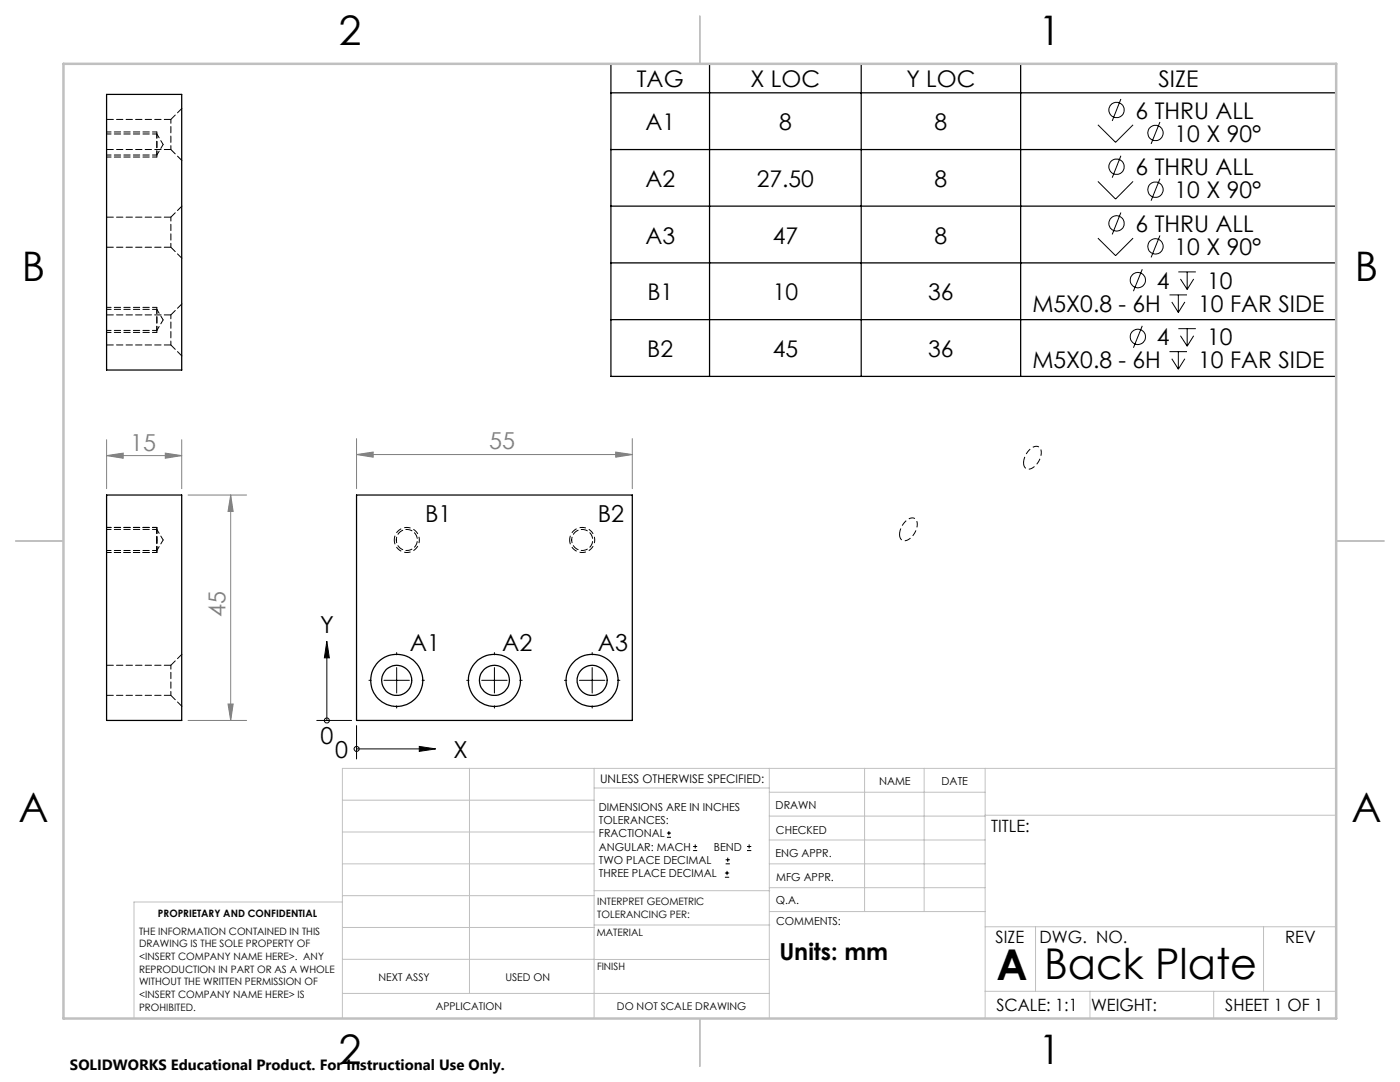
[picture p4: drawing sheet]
<svg xmlns="http://www.w3.org/2000/svg" width="279mm" height="216mm" viewBox="0 0 279 216" stroke-linecap="round" stroke-linejoin="round" font-family="sans-serif">
<g fill="none" stroke="#000" stroke-width=".2">
<path d="M223.7 19.8l-1.7 4.3M219.1 24.9l3.5 3.5 3.5-3.5M219.1 36.2l3.5 3.5 3.5-3.5M223.7 31.1l-1.7 4.4M231.5 24.3l-1.8 4.4M231.5 35.7l-1.8 4.3M219.1 47.5l3.5 3.5 3.5-3.5M223.7 42.4l-1.7 4.4M228 53.7l-1.8 4.4M231.5 47l-1.8 4.4M233.4 58.8h3.5M235.2 54.3h3.5"/>
<path d="M235.2 58.8v3.5M235.6 55.7l1.3 2M236.9 54.3v3.4M238.2 55.7l-1.3 2M228 65l-1.8 4.4M233.4 70.2h3.5M233.9 60.3l1.3 2M233.9 71.6l1.3 2.1M235.2 70.2v3.5M235.2 65.6h3.5M235.6 67l1.3 2.1M236.5 60.3l-1.3 2"/>
<path d="M236.5 71.6l-1.3 2.1M236.9 65.6v3.5M238.2 67l-1.3 2.1M65.2 131.3v12.5M65.2 128l.5 3.3h-1zM73.6 135.7h.5M76.6 135.7h5.1M79.2 130.2v.5M79.2 133.2v5.1M84.2 135.7h.5M93.1 135.7h.5M96.1 135.7h5.1"/>
<path d="M98.7 130.2v.5M98.7 133.2v5.1M103.8 135.7h.4M112.6 135.7h.5M115.6 135.7h5.1M118.2 130.2v.5M118.2 133.2v5.1M123.3 135.7h.4M63.2 143.8h7M71.2 144.8v6.6M71.2 149.4h12.5M79.2 140.8v.5"/>
<path d="M83.7 148.9l3.3 .5-3.3 .5zM98.7 140.8v.5M118.2 140.8v.5M133.1 167.1h.8M133.1 166.2h.8M133.5 165.8v.9M138.3 169.7h.8M138.3 168.9h.8M138.7 168.5v.8M144.7 175h.8M144.7 174.2h.8M144.8 172.4h.9"/>
<path d="M144.8 171.6h.9M145.1 173.8v.8M145.2 171.1v.9M149.1 169.7h.8M149.1 168.9h.8M149.5 168.5v.8"/>
<circle cx="222.8" cy="33.3" r="1.54"/>
<circle cx="222.8" cy="22" r="1.53"/>
<circle cx="230.6" cy="37.9" r="1.54"/>
<circle cx="230.6" cy="26.5" r="1.53"/>
<circle cx="222.8" cy="44.6" r="1.53"/>
<circle cx="227.1" cy="55.9" r="1.53"/>
<circle cx="230.6" cy="49.2" r="1.53"/>
<circle cx="227.1" cy="67.2" r="1.53"/>
<circle cx="65.2" cy="143.8" r=".5"/>
<circle cx="71.2" cy="149.4" r=".5"/>
</g>
<g fill="none" stroke="#808080" stroke-width=".2">
<path d="M21.3 90.9l3.3-.5v1zM21.3 87.7v9.8M21.3 90.9h15M33 90.4l3.3 .5-3.3 .5zM36.3 87.7v9.8M37.5 98.8h11.7M46 98.8l.5 3.3h-1zM46 98.8v45M71.2 90.7l3.3-.5v1zM71.2 87.5v10M71.2 90.7h55M122.9 90.2l3.3 .5-3.3 .5z"/>
<path d="M126.2 87.5v10M37.5 143.8h11.7M45.5 140.5h1l-.5 3.3z"/>
</g>
<path d="M78.7 107.7a2.5 2.5 0 0 0 3.7 2.2 2.5 2.5 0 0 0 .2-4.2 2.5 2.5 0 0 0-3.9 1.8v.2M113.7 107.7a2.5 2.5 0 0 0 3.7 2.2 2.5 2.5 0 0 0 .2-4.2 2.5 2.5 0 0 0-3.9 1.8v.2" fill="none" stroke="#000" stroke-width=".2" stroke-dasharray="1.3 .6" stroke-dashoffset=".4" stroke-linecap="butt"/>
<path d="M204.3 92.4a1.12 1.12 0 0 0 .6 1.2 1.12 1.12 0 0 0 1.4-.4 3.3 3.3 0 0 0 1.3-3.8 1.45 1.45 0 0 0-2.3 .5l-.7 1.1-.3 1.4M179.5 106.6a1.12 1.12 0 0 0 .7 1.3 1.12 1.12 0 0 0 1.3-.4 3.3 3.3 0 0 0 1.3-3.8 1.45 1.45 0 0 0-2.2 .4l-.7 1.1-.4 1.4" fill="none" stroke="#000" stroke-width=".2" stroke-dasharray="1.3 .6" stroke-linecap="butt"/>
<path d="M121.9 12.7h144.8v62.4h-144.8zM121.9 18.5h144.8M141.6 12.7v62.4M171.9 12.7v62.4M203.7 12.7v62.4M121.9 29.8h144.8M121.9 41.1h144.8M121.9 52.5h144.8M121.9 63.8h144.8" fill="none" stroke="#000" stroke-width=".25"/>
<g fill="none" stroke="#c0c0c0" stroke-width=".2">
<path d="M68.3 159.7h50.3M93.7 153.3v44.9M118.6 153.3v49.9M118.6 157.2h34.9M153.5 153.3v49.9M153.5 158.1h43.1M172.5 153.3v28.6M184.4 153.3v28.6M196.6 153.3v49.9M266.7 153.3h-198.4v49.9M68.3 178.7h50.3M68.3 172.4h50.3"/>
<path d="M68.3 166h50.3M68.3 180h-41.6v23.2M118.6 177.7h35M153.5 167.6h43.1M153.5 162.8h43.1M153.5 172.4h43.1M153.5 177.1h43.1M196.6 162.7h70.1M68.3 198.2h85.2M68.3 191.4l85.2 .1M68.3 185.1h50.3M118.6 184.6h35"/>
<path d="M153.6 181.9h43M196.6 197.8h70.1M196.6 184.9h70.1M206.7 184.9v12.9M217.5 197.8v5.4M242.2 197.8v5.4M252.2 184.9v12.9"/>
</g>
<path d="M139.7 3.2v9.5M3.1 107.9h9.6M266.7 107.9h9.5M139.7 203.2v9.6" fill="none" stroke="#c0c0c0" stroke-width=".25"/>
<path d="M12.7 12.7h254v190.5h-254z" fill="none" stroke="#c0c0c0" stroke-width=".5"/>
<path d="M21.3 26.3h10M21.3 31.3h10M21.3 61.3h10M21.3 66.3h10M21.3 105.2h10M21.3 110.2h10" fill="none" stroke="#000" stroke-width=".2" stroke-dasharray="1.3 .6" stroke-dashoffset=".4"/>
<path d="M31.3 31.3v-5M31.3 66.3v-5M31.3 110.2v-5" fill="none" stroke="#000" stroke-width=".2" stroke-dasharray="1.3 .6"/>
<g fill="#808080">
<path d="M122.9 90.2l3.3 .5-3.3 .5zM71.2 90.7l3.3-.5v1z"/>
<path d="M21.3 90.9l3.3-.5v1zM33 90.4l3.3 .5-3.3 .5z"/>
<path d="M46 98.8l.5 3.3h-1zM45.5 140.5h1l-.5 3.3z"/>
</g>
<path d="M83.7 148.9l3.3 .5-3.3 .5zM65.2 128l.5 3.3h-1z" fill="#000"/>
<g fill="none" stroke="#000" stroke-width=".25">
<path d="M21.3 18.8h15v55h-15zM21.3 98.8h15v45h-15zM71.2 98.8h55v45h-55z"/>
<circle cx="79.2" cy="135.8" r="2.99"/>
<circle cx="79.2" cy="135.8" r="5.2"/>
<circle cx="98.7" cy="135.8" r="5.2"/>
<circle cx="98.7" cy="135.8" r="3"/>
<circle cx="118.2" cy="135.8" r="5.2"/>
<circle cx="118.2" cy="135.8" r="3"/>
</g>
<path d="M34.1 23.8v6M34.1 43.3v6M34.1 62.8v6M31.3 107.7v-2.1M31.3 109.8v-2.1M34.1 132.7v6" fill="none" stroke="#000" stroke-width=".2" stroke-dasharray="1.3 .6" stroke-dashoffset=".5"/>
<path d="M34.1 29.8l2.2 2.2M36.3 21.6l-2.2 2.2M34.1 49.3l2.2 2.2M36.3 41.1l-2.2 2.2M34.1 68.8l2.2 2.2M36.3 60.6l-2.2 2.2M34.1 138.7l2.2 2.2M36.3 130.5l-2.2 2.2" fill="none" stroke="#000" stroke-width=".2" stroke-dasharray="1.3 .6"/>
<path d="M21.3 29.8h12.8M34.1 23.8h-12.8M21.3 49.3h12.8M34.1 43.3h-12.8M21.3 68.8h12.8M34.1 62.8h-12.8M21.3 138.7h12.8M34.1 132.7h-12.8" fill="none" stroke="#000" stroke-width=".2" stroke-dasharray="1.3 .6" stroke-dashoffset="-.1"/>
<g fill="none" stroke="#000" stroke-width=".2" stroke-dasharray="1.3 .6" stroke-dashoffset=".4">
<path d="M21.3 30.9h10M31.3 30.9v-4.2M31.3 26.7h-10M31.3 30.9l1.3-2.1M32.6 28.8l-1.3-2.1M21.3 65.9h10M31.3 65.9v-4.2M31.3 61.7h-10M31.3 65.9l1.3-2.1M32.6 63.8l-1.3-2.1M21.3 109.8h10M31.3 109.8l1.3-2.1"/>
<path d="M31.3 105.6h-10M32.6 107.7l-1.3-2.1"/>
</g>
<path d="M79.1 107.7a2.1 2.1 0 0 1 3-1.8 2.1 2.1 0 0 1 .3 3.5 2.1 2.1 0 0 1-3.3-1.3v-.4M114.1 107.7a2.1 2.1 0 0 1 3-1.8 2.1 2.1 0 0 1 .3 3.5 2.1 2.1 0 0 1-3.3-1.3v-.4" fill="none" stroke="#000" stroke-width=".2" stroke-dasharray="1.3 .6" stroke-dashoffset=".7"/>
<g font-size="8.5">
<text x="198.9" y="195.5">A</text>
<text x="208.4" y="195.4">Back Plate</text>
</g>
<g font-size="8.1">
<text x="67.6" y="8.9">2</text>
<text x="207.3" y="8.9">1</text>
<text x="4.4" y="56.2">B</text>
<text x="270.4" y="56.2">B</text>
<text x="3.7" y="164.1">A</text>
<text x="269.7" y="164.1">A</text>
<text x="67.6" y="212.4">2</text>
<text x="207.3" y="212.4">1</text>
</g>
<g font-size="4.7" fill="#808080">
<text x="26" y="89.9">15</text>
<text x="97.6" y="89.7">55</text>
<text x="45" y="123.2" transform="rotate(-90 45 123.2)">45</text>
</g>
<g font-size="4.7">
<text x="84.8" y="104.1">B1</text>
<text x="119.3" y="104.1">B2</text>
<text x="63.9" y="126.2">Y</text>
<text x="81.8" y="129.9">A1</text>
<text x="100.2" y="129.9">A2</text>
<text x="119.3" y="129.9">A3</text>
<text x="64" y="148.5">0</text>
<text x="66.9" y="151.2">0</text>
<text x="90.5" y="151.2">X</text>
<text x="155.5" y="191.5">Units: mm</text>
</g>
<g font-size="4.6">
<text x="127.1" y="17.3">TAG</text>
<text x="149.8" y="17.3">X LOC</text>
<text x="180.9" y="17.3">Y LOC</text>
<text x="231.2" y="17.3">SIZE</text>
<text x="226.6" y="23.7">6 THRU ALL</text>
<text x="128.8" y="26">A1</text>
<text x="155.5" y="26">8</text>
<text x="186.5" y="26">8</text>
<text x="234.4" y="28.3">10 X 90°</text>
<text x="226.6" y="35">6 THRU ALL</text>
<text x="128.8" y="37.3">A2</text>
<text x="151" y="37.3">27.50</text>
<text x="186.5" y="37.3">8</text>
<text x="234.4" y="39.6">10 X 90°</text>
<text x="226.6" y="46.3">6 THRU ALL</text>
<text x="128.8" y="48.6">A3</text>
<text x="154.2" y="48.6">47</text>
<text x="186.5" y="48.6">8</text>
<text x="234.4" y="50.9">10 X 90°</text>
<text x="129.2" y="59.9">B1</text>
<text x="154.2" y="59.9">10</text>
<text x="185.3" y="59.9">36</text>
<text x="230.9" y="57.6">4</text>
<text x="240.9" y="57.6">10</text>
<text x="206" y="62.2">M5X0.8 - 6H</text>
<text x="239.1" y="62.2">10 FAR SIDE</text>
<text x="129.2" y="71.2">B2</text>
<text x="154.2" y="71.2">45</text>
<text x="185.2" y="71.2">36</text>
<text x="230.9" y="68.9">4</text>
<text x="240.9" y="68.9">10</text>
<text x="206" y="73.5">M5X0.8 - 6H</text>
<text x="239.1" y="73.5">10 FAR SIDE</text>
</g>
<g font-size="3.4">
<text x="197.8" y="166">TITLE:</text>
<text x="198.7" y="188.1">SIZE</text>
<text x="207.5" y="188.1">DWG. NO.</text>
<text x="256.5" y="188.2">REV</text>
<text x="198.8" y="201.7">SCALE: 1:1</text>
<text x="217.7" y="201.8">WEIGHT:</text>
<text x="244.5" y="201.7">SHEET 1 OF 1</text>
</g>
<text font-size="3" x="14" y="213.5">SOLIDWORKS Educational Product. For Instructional Use Only.</text>
<text font-size="2.4" x="119.8" y="156.2">UNLESS OTHERWISE SPECIFIED:</text>
<g font-size="2.2">
<text x="119.5" y="161.8">DIMENSIONS ARE IN INCHES</text>
<text x="154.8" y="161.4">DRAWN</text>
<text x="175.4" y="156.6">NAME</text>
<text x="187.9" y="156.7">DATE</text>
<text x="119.5" y="164.4">TOLERANCES:</text>
<text x="119.5" y="167.1">FRACTIONAL</text>
<text x="154.9" y="166.3">CHECKED</text>
<text x="119.5" y="169.7">ANGULAR: MACH</text>
<text x="119.5" y="172.4">TWO PLACE DECIMAL</text>
<text x="142.5" y="169.7">BEND</text>
<text x="154.8" y="171">ENG APPR.</text>
<text x="119.5" y="175">THREE PLACE DECIMAL</text>
<text x="154.9" y="175.7">MFG APPR.</text>
<text x="154.9" y="180.4">Q.A.</text>
<text x="154.9" y="184.6">COMMENTS:</text>
</g>
<g font-size="2.1">
<text x="75.5" y="195.7">NEXT ASSY</text>
<text x="100.9" y="195.7">USED ON</text>
<text x="86.9" y="201.5">APPLICATION</text>
<text x="123.1" y="201.6">DO NOT SCALE DRAWING</text>
</g>
<g font-size="2">
<text x="31.5" y="182.9">PROPRIETARY AND CONFIDENTIAL</text>
<text x="119.2" y="180.6">INTERPRET GEOMETRIC</text>
<text x="119.2" y="183.1">TOLERANCING PER:</text>
<text x="27.8" y="186.5">THE INFORMATION CONTAINED IN THIS</text>
<text x="27.8" y="189">DRAWING IS THE SOLE PROPERTY OF</text>
<text x="27.8" y="191.6">&lt;INSERT COMPANY NAME HERE&gt;. ANY</text>
<text x="119.1" y="186.7">MATERIAL</text>
<text x="27.8" y="194.1">REPRODUCTION IN PART OR AS A WHOLE</text>
<text x="27.8" y="196.6">WITHOUT THE WRITTEN PERMISSION OF</text>
<text x="119.1" y="193.5">FINISH</text>
<text x="27.8" y="199.1">&lt;INSERT COMPANY NAME HERE&gt; IS</text>
<text x="27.8" y="201.7">PROHIBITED.</text>
</g>
</svg>
